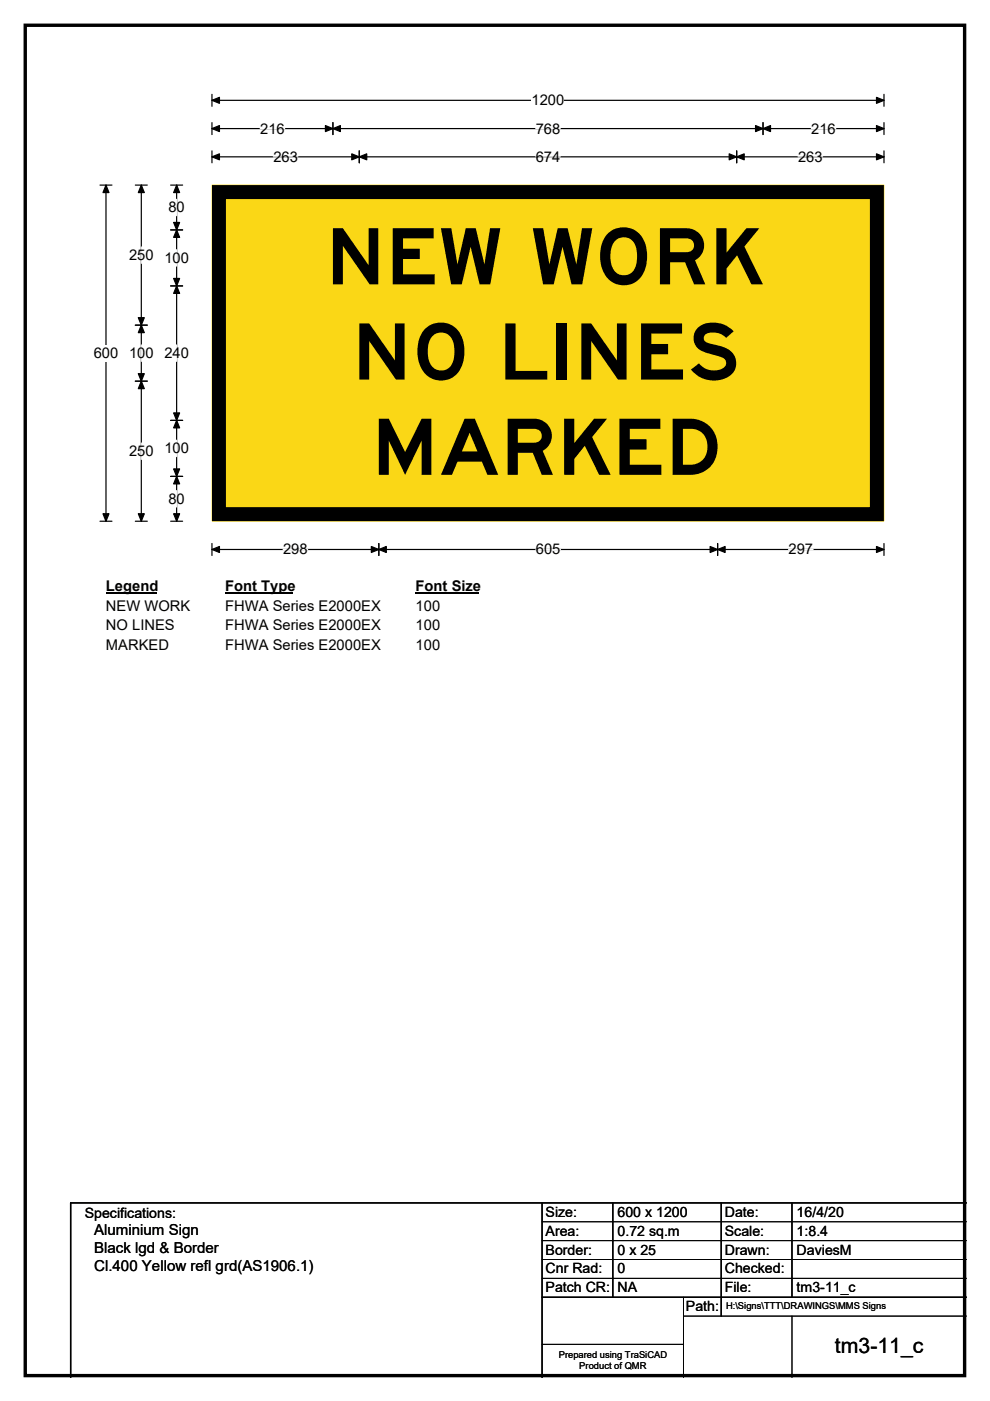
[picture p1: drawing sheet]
<svg xmlns="http://www.w3.org/2000/svg" width="210mm" height="297mm" viewBox="0 0 210 297" stroke-linecap="round" stroke-linejoin="round" font-family="sans-serif">
<path d="M5.4 5.4h199.2v286.3h-199.2z" fill="none" stroke="#000" stroke-width=".72"/>
<path d="M45 21.3h142.5M45 20v2.5M187.5 20v2.5" fill="none" stroke="#000" stroke-width=".25"/>
<path d="M45 21.3l1.5-.7v1.3zM185.9 20.6l1.6 .7-1.6 .6z" fill="#000" stroke="#000" stroke-width=".25"/>
<path d="M112.8 19.5h6.9v3.5h-6.9z" fill="#fff"/>
<g fill="none" stroke="#000" stroke-width=".25">
<path d="M21.2 39.2h2.5M22.5 39.2v71.3M45 27.3h142.5M45 26v2.5M45 32v2.5M45 33.3h142.5M70.6 26v2.5M76.2 32v2.5M156.3 32v2.5M161.8 26v2.5M187.5 26v2.5M187.5 32v2.5"/>
<path d="M21.2 110.5h2.5M45 115.2v2.6M45 116.5h142.5M80.3 115.2v2.6M152.2 115.2v2.6M187.5 115.2v2.6"/>
</g>
<g fill="#000" stroke="#000" stroke-width=".25">
<path d="M22.5 39.2l.6 1.6h-1.3zM45 27.3l1.5-.7v1.3zM45 33.3l1.5-.7v1.3zM70.6 27.3l1.6-.7v1.3zM69 26.6l1.6 .7-1.6 .6zM76.2 33.3l1.6-.7v1.3zM74.6 32.6l1.6 .7-1.6 .6zM154.7 32.6l1.6 .7-1.6 .6zM156.3 33.3l1.5-.7v1.3zM160.3 26.6l1.5 .7-1.5 .6zM161.8 27.3l1.6-.7v1.3zM185.9 26.6l1.6 .7-1.6 .6z"/>
<path d="M185.9 32.6l1.6 .7-1.6 .6zM21.8 108.9h1.3l-.6 1.6zM45 116.5l1.5-.6v1.2zM80.3 116.5l1.6-.6v1.2zM78.8 115.9l1.5 .6-1.5 .6zM150.6 115.9l1.6 .6-1.6 .6zM152.2 116.5l1.6-.6v1.2zM185.9 115.9l1.6 .6-1.6 .6z"/>
</g>
<path d="M55.2 27.3h5.2M58 33.3h5.2M113.6 27.3h5.2M113.6 33.3h5.2M169.3 33.3h5.2M172.1 27.3h5.2M60 116.5h5.3M113.7 116.5h5.2M167.3 116.5h5.2" fill="none" stroke="#fff" stroke-width=".25"/>
<path d="M19.9 73.2h5.2v3.4h-5.2z" fill="#fff"/>
<path d="M28.7 39.2h2.5M30 39.2v71.3M36.2 39.2h2.5M37.5 39.2v71.3M36.2 48.7h2.5M28.7 68.9h2.5M36.2 60.6h2.5M28.7 80.8h2.5M36.2 89.1h2.5M28.7 110.5h2.5M36.2 110.5h2.5M36.2 101h2.5" fill="none" stroke="#000" stroke-width=".25"/>
<g fill="#000" stroke="#000" stroke-width=".25">
<path d="M30 39.2l.6 1.6h-1.3zM37.5 39.2l.6 1.6h-1.3zM37.5 48.7l.6 1.6h-1.3zM36.8 47.2h1.3l-.6 1.5zM30 68.9l.6 1.6h-1.3zM29.3 67.4h1.3l-.6 1.5zM36.8 59h1.3l-.6 1.6zM37.5 60.6l.6 1.6h-1.3zM29.3 79.2h1.3l-.6 1.6zM30 80.8l.6 1.6h-1.3zM36.8 87.5h1.3l-.6 1.6zM37.5 89.1l.6 1.6h-1.3z"/>
<path d="M29.3 108.9h1.3l-.6 1.6zM36.8 99.4h1.3l-.6 1.6zM37.5 101l.6 1.6h-1.3zM36.8 108.9h1.3l-.6 1.6z"/>
</g>
<path d="M30 52.3v3.5M37.5 42.2v3.5M37.5 52.9v3.5M30 73.1v3.5M37.5 73.1v3.5M30 93.9v3.5M37.5 93.3v3.5M37.5 104v3.5" fill="none" stroke="#fff" stroke-width=".25"/>
<path d="M22.5 122.5h10.7v3.5h-10.7z" fill="#fff"/>
<path d="M22.5 125.8h10.7" fill="none" stroke="#000" stroke-width=".32"/>
<path d="M47.8 122.5h14.4v3.5h-14.4z" fill="#fff"/>
<path d="M47.8 125.8h14.4" fill="none" stroke="#000" stroke-width=".32"/>
<path d="M88.2 122.5h13.4v3.5h-13.4z" fill="#fff"/>
<path d="M88.2 125.8h13.4" fill="none" stroke="#000" stroke-width=".32"/>
<g fill="#fff">
<path d="M22.5 126.7h17.8v3.5h-17.8z"/>
<path d="M47.8 126.7h32.9v3.5h-32.9z"/>
<path d="M88.2 126.7h5.2v3.5h-5.2z"/>
<path d="M22.5 130.9h14.5v3.5h-14.5z"/>
<path d="M47.8 130.9h32.9v3.5h-32.9z"/>
<path d="M88.2 130.9h5.2v3.5h-5.2z"/>
<path d="M22.5 135.1h13.3v3.5h-13.3z"/>
<path d="M47.8 135.1h32.9v3.5h-32.9z"/>
<path d="M88.2 135.1h5.2v3.5h-5.2z"/>
</g>
<path d="M45 39.3h142.5v71.2h-142.5z" fill="#fad716"/>
<path d="M45 39.2h142.5v71.3h-142.5z" fill="none" stroke="#fad716" stroke-width=".21"/>
<path d="M46.4 40.7h139.6v68.3h-139.6z" fill="none" stroke="#000" stroke-width="3"/>
<path d="M115 255v37M130 255v20M153 255v24M168 255v20M205 255h-190v37M115 275h90" fill="none" stroke="#000" stroke-width=".3"/>
<path d="M115 259h90M115 263h90M115 267h90M115 271h90M145 279h60M145 275v17M168 279v13M115 285h30" fill="none" stroke="#000" stroke-width=".21"/>
<g font-size="16.5">
<text x="69.1" y="60.3">NEW WORK</text>
<text x="74.7" y="80.5">NO LINES</text>
<text x="78.8" y="100.7">MARKED</text>
</g>
<text font-size="4.5" x="177.1" y="286.9">tm3-11_c</text>
<g font-size="3.2">
<text x="20" y="261.9">Aluminium Sign</text>
<text x="20" y="265.7">Black lgd &amp; Border</text>
<text x="20" y="269.6">Cl.400 Yellow refl grd(AS1906.1)</text>
</g>
<g font-size="3.1">
<text x="112.8" y="22.3">1200</text>
<text x="55.2" y="28.3">216</text>
<text x="113.6" y="28.3">768</text>
<text x="172.1" y="28.3">216</text>
<text x="58" y="34.3">263</text>
<text x="113.6" y="34.3">674</text>
<text x="169.3" y="34.3">263</text>
<text x="35.7" y="45">80</text>
<text x="27.4" y="55.1">250</text>
<text x="34.9" y="55.7">100</text>
<text x="19.9" y="75.9">600</text>
<text x="27.4" y="75.9">100</text>
<text x="34.9" y="75.9">240</text>
<text x="27.4" y="96.7">250</text>
<text x="34.9" y="96.1">100</text>
<text x="35.7" y="106.8">80</text>
<text x="60" y="117.6">298</text>
<text x="113.7" y="117.6">605</text>
<text x="167.3" y="117.6">297</text>
<text x="22.5" y="125.3">Legend</text>
<text x="47.8" y="125.3">Font Type</text>
<text x="88.2" y="125.3">Font Size</text>
<text x="22.5" y="129.5">NEW WORK</text>
<text x="47.8" y="129.5">FHWA Series E2000EX</text>
<text x="88.2" y="129.5">100</text>
<text x="22.5" y="133.7">NO LINES</text>
<text x="22.5" y="137.9">MARKED</text>
<text x="47.8" y="133.7">FHWA Series E2000EX</text>
<text x="47.8" y="137.9">FHWA Series E2000EX</text>
<text x="88.2" y="133.7">100</text>
<text x="88.2" y="137.9">100</text>
</g>
<g font-size="3">
<text x="115.7" y="258">Size:</text>
<text x="131" y="258">600 x 1200</text>
<text x="153.7" y="258">Date:</text>
<text x="169" y="258">16/4/20</text>
<text x="18" y="258.2">Specifications:</text>
<text x="115.7" y="262">Area:</text>
<text x="131" y="262">0.72 sq.m</text>
<text x="153.7" y="262">Scale:</text>
<text x="169" y="262">1:8.4</text>
<text x="115.7" y="266">Border:</text>
<text x="115.7" y="270">Cnr Rad:</text>
<text x="131" y="266">0 x 25</text>
<text x="131" y="270">0</text>
<text x="153.7" y="266">Drawn:</text>
<text x="153.7" y="270">Checked:</text>
<text x="169" y="266">DaviesM</text>
<text x="115.7" y="274">Patch CR:</text>
<text x="131" y="274">NA</text>
<text x="153.7" y="274">File:</text>
<text x="169" y="274">tm3-11_c</text>
<text x="145.5" y="278">Path:</text>
</g>
<g font-size="2">
<text x="154" y="277.6">H:\Signs\TTT\DRAWINGS\MMS Signs</text>
<text x="118.5" y="287.8">Prepared using TraSiCAD</text>
<text x="122.9" y="290.2">Product of QMR</text>
</g>
</svg>
